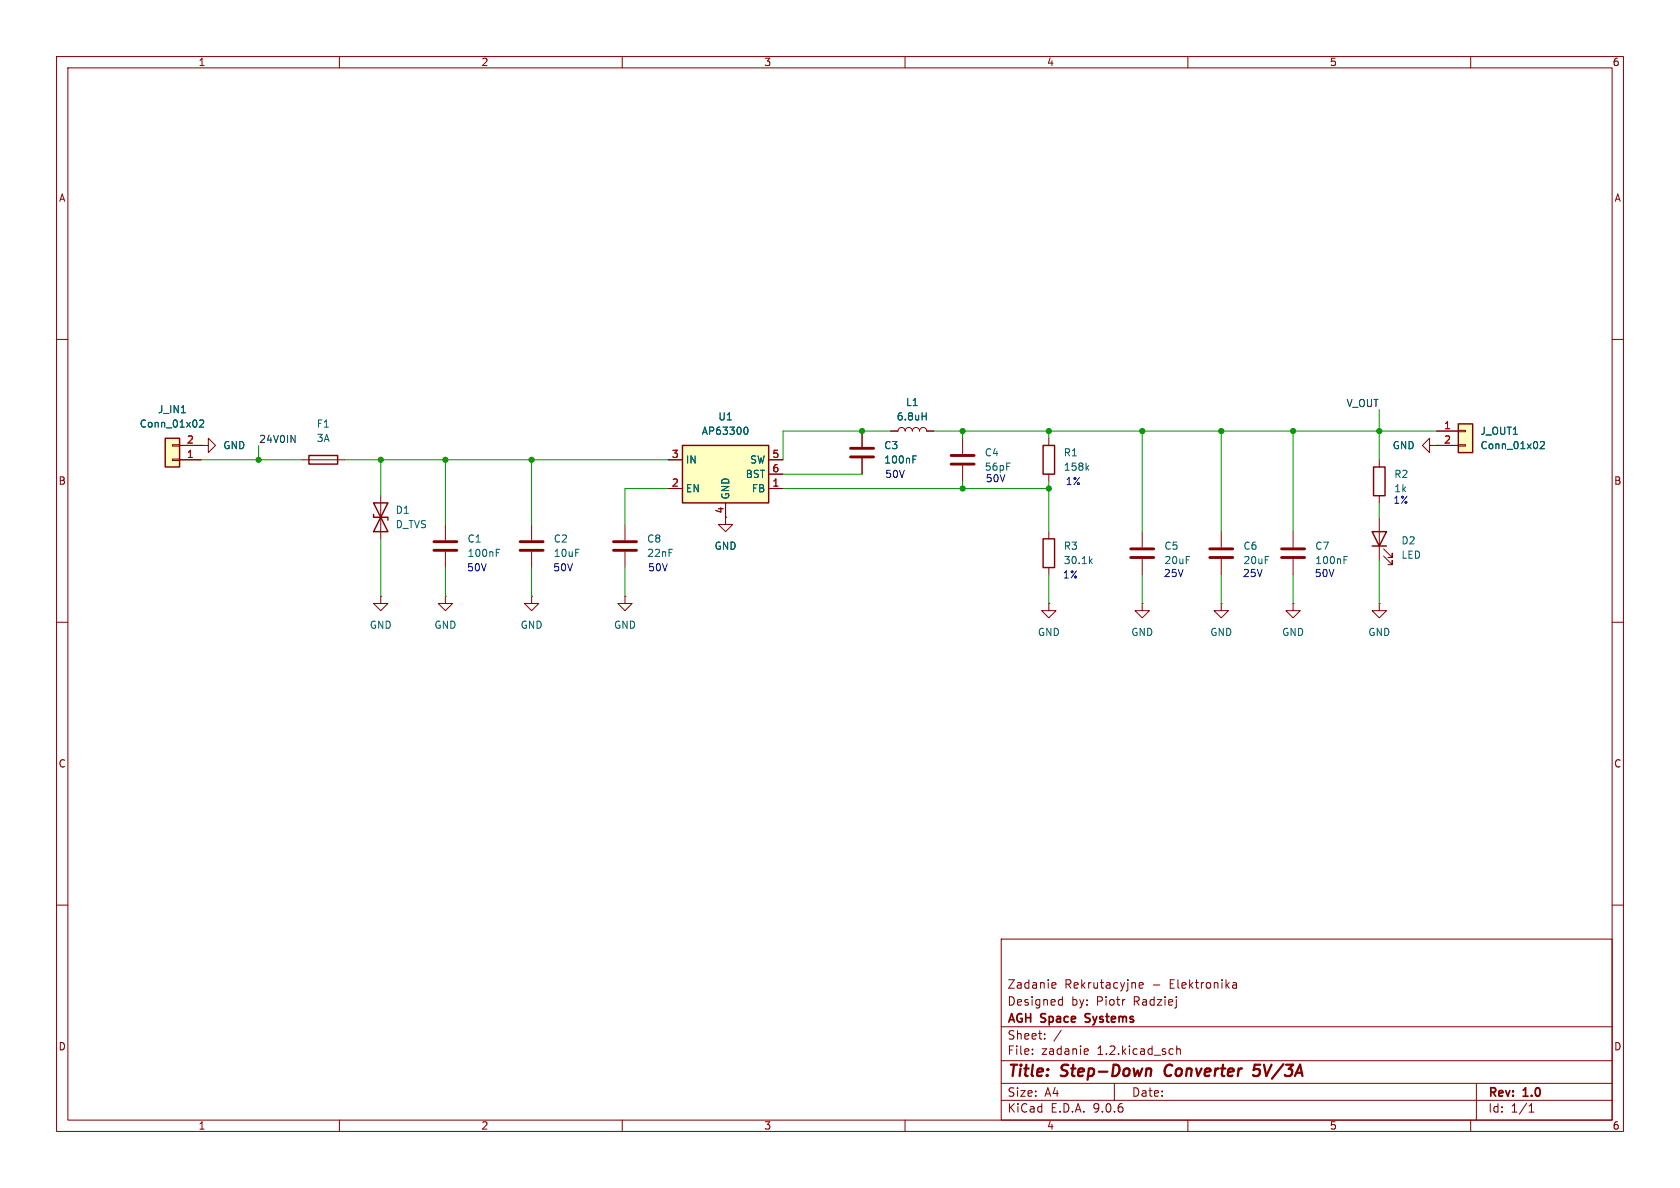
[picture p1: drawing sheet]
(kicad_sch
 (version 20250114)
 (generator "eeschema")
 (generator_version "9.0")
 (paper "A4")
 (title_block
  (title "Step-Down Converter 5V/3A")
  (rev "1.0")
  (company "AGH Space Systems")
  (comment 1 "Designed by: Piotr Radziej")
  (comment 2 "Zadanie Rekrutacyjne - Elektronika"))
 (lib_symbols
  (symbol "Connector_Generic:Conn_01x02"
   (pin_names
    (offset 1.016) (hide yes)) (exclude_from_sim no) (in_bom yes) (on_board yes)
   (property "Reference" "J" (at 0 2.54 0) (effects (font (size 1.27 1.27))))
   (property "Value" "Conn_01x02" (at 0 -5.08 0) (effects (font (size 1.27 1.27))))
   (property "Footprint" "" (at 0 0 0) (effects (font (size 1.27 1.27)) (hide yes)))
   (property "Datasheet" "~" (at 0 0 0) (effects (font (size 1.27 1.27)) (hide yes)))
   (property "Description" "Generic connector, single row, 01x02, script generated (kicad-library-utils/schlib/autogen/connector/)" (at 0 0 0) (effects (font (size 1.27 1.27)) (hide yes)))
   (symbol "Conn_01x02_1_1"
    (rectangle (start -1.27 1.27) (end 1.27 -3.81) (stroke (width 0.254) (type default)) (fill (type background)))
    (rectangle (start -1.27 0.127) (end 0 -0.127) (stroke (width 0.1524) (type default)) (fill (type none)))
    (rectangle (start -1.27 -2.413) (end 0 -2.667) (stroke (width 0.1524) (type default)) (fill (type none)))
    (pin passive line (at -5.08 0 0) (length 3.81) (name "Pin_1" (effects (font (size 1.27 1.27)))) (number "1" (effects (font (size 1.27 1.27)))))
    (pin passive line (at -5.08 -2.54 0) (length 3.81) (name "Pin_2" (effects (font (size 1.27 1.27)))) (number "2" (effects (font (size 1.27 1.27))))))
   (embedded_fonts no))
  (symbol "Device:C"
   (pin_numbers (hide yes))
   (pin_names
    (offset 0.254)) (exclude_from_sim no) (in_bom yes) (on_board yes)
   (property "Reference" "C" (at 0.635 2.54 0) (effects (font (size 1.27 1.27)) (justify left)))
   (property "Value" "C" (at 0.635 -2.54 0) (effects (font (size 1.27 1.27)) (justify left)))
   (property "Footprint" "" (at 0.9652 -3.81 0) (effects (font (size 1.27 1.27)) (hide yes)))
   (property "Datasheet" "~" (at 0 0 0) (effects (font (size 1.27 1.27)) (hide yes)))
   (property "Description" "Unpolarized capacitor" (at 0 0 0) (effects (font (size 1.27 1.27)) (hide yes)))
   (symbol "C_0_1"
    (polyline (pts (xy -2.032 0.762) (xy 2.032 0.762)) (stroke (width 0.508) (type default)) (fill (type none)))
    (polyline (pts (xy -2.032 -0.762) (xy 2.032 -0.762)) (stroke (width 0.508) (type default)) (fill (type none))))
   (symbol "C_1_1"
    (pin passive line (at 0 3.81 270) (length 2.794) (name "~" (effects (font (size 1.27 1.27)))) (number "1" (effects (font (size 1.27 1.27)))))
    (pin passive line (at 0 -3.81 90) (length 2.794) (name "~" (effects (font (size 1.27 1.27)))) (number "2" (effects (font (size 1.27 1.27))))))
   (embedded_fonts no))
  (symbol "Device:D_TVS"
   (pin_numbers (hide yes))
   (pin_names
    (offset 1.016) (hide yes)) (exclude_from_sim no) (in_bom yes) (on_board yes)
   (property "Reference" "D" (at 0 2.54 0) (effects (font (size 1.27 1.27))))
   (property "Value" "D_TVS" (at 0 -2.54 0) (effects (font (size 1.27 1.27))))
   (property "Footprint" "" (at 0 0 0) (effects (font (size 1.27 1.27)) (hide yes)))
   (property "Datasheet" "~" (at 0 0 0) (effects (font (size 1.27 1.27)) (hide yes)))
   (property "Description" "Bidirectional transient-voltage-suppression diode" (at 0 0 0) (effects (font (size 1.27 1.27)) (hide yes)))
   (symbol "D_TVS_0_1"
    (polyline (pts (xy -2.54 1.27) (xy -2.54 -1.27) (xy 2.54 1.27) (xy 2.54 -1.27) (xy -2.54 1.27)) (stroke (width 0.254) (type default)) (fill (type none)))
    (polyline (pts (xy 0.508 1.27) (xy 0 1.27) (xy 0 -1.27) (xy -0.508 -1.27)) (stroke (width 0.254) (type default)) (fill (type none)))
    (polyline (pts (xy 1.27 0) (xy -1.27 0)) (stroke (width 0) (type default)) (fill (type none))))
   (symbol "D_TVS_1_1"
    (pin passive line (at -3.81 0 0) (length 2.54) (name "A1" (effects (font (size 1.27 1.27)))) (number "1" (effects (font (size 1.27 1.27)))))
    (pin passive line (at 3.81 0 180) (length 2.54) (name "A2" (effects (font (size 1.27 1.27)))) (number "2" (effects (font (size 1.27 1.27))))))
   (embedded_fonts no))
  (symbol "Device:Fuse"
   (pin_numbers (hide yes))
   (pin_names
    (offset 0)) (exclude_from_sim no) (in_bom yes) (on_board yes)
   (property "Reference" "F" (at 2.032 0 90) (effects (font (size 1.27 1.27))))
   (property "Value" "Fuse" (at -1.905 0 90) (effects (font (size 1.27 1.27))))
   (property "Footprint" "" (at -1.778 0 90) (effects (font (size 1.27 1.27)) (hide yes)))
   (property "Datasheet" "~" (at 0 0 0) (effects (font (size 1.27 1.27)) (hide yes)))
   (property "Description" "Fuse" (at 0 0 0) (effects (font (size 1.27 1.27)) (hide yes)))
   (symbol "Fuse_0_1"
    (rectangle (start -0.762 -2.54) (end 0.762 2.54) (stroke (width 0.254) (type default)) (fill (type none)))
    (polyline (pts (xy 0 2.54) (xy 0 -2.54)) (stroke (width 0) (type default)) (fill (type none))))
   (symbol "Fuse_1_1"
    (pin passive line (at 0 3.81 270) (length 1.27) (name "~" (effects (font (size 1.27 1.27)))) (number "1" (effects (font (size 1.27 1.27)))))
    (pin passive line (at 0 -3.81 90) (length 1.27) (name "~" (effects (font (size 1.27 1.27)))) (number "2" (effects (font (size 1.27 1.27))))))
   (embedded_fonts no))
  (symbol "Device:L"
   (pin_numbers (hide yes))
   (pin_names
    (offset 1.016) (hide yes)) (exclude_from_sim no) (in_bom yes) (on_board yes)
   (property "Reference" "L" (at -1.27 0 90) (effects (font (size 1.27 1.27))))
   (property "Value" "L" (at 1.905 0 90) (effects (font (size 1.27 1.27))))
   (property "Footprint" "" (at 0 0 0) (effects (font (size 1.27 1.27)) (hide yes)))
   (property "Datasheet" "~" (at 0 0 0) (effects (font (size 1.27 1.27)) (hide yes)))
   (property "Description" "Inductor" (at 0 0 0) (effects (font (size 1.27 1.27)) (hide yes)))
   (symbol "L_0_1"
    (arc (start 0 2.54) (mid 0.6323 1.905) (end 0 1.27) (stroke (width 0) (type default)) (fill (type none)))
    (arc (start 0 1.27) (mid 0.6323 0.635) (end 0 0) (stroke (width 0) (type default)) (fill (type none)))
    (arc (start 0 0) (mid 0.6323 -0.635) (end 0 -1.27) (stroke (width 0) (type default)) (fill (type none)))
    (arc (start 0 -1.27) (mid 0.6323 -1.905) (end 0 -2.54) (stroke (width 0) (type default)) (fill (type none))))
   (symbol "L_1_1"
    (pin passive line (at 0 3.81 270) (length 1.27) (name "1" (effects (font (size 1.27 1.27)))) (number "1" (effects (font (size 1.27 1.27)))))
    (pin passive line (at 0 -3.81 90) (length 1.27) (name "2" (effects (font (size 1.27 1.27)))) (number "2" (effects (font (size 1.27 1.27))))))
   (embedded_fonts no))
  (symbol "Device:LED"
   (pin_numbers (hide yes))
   (pin_names
    (offset 1.016) (hide yes)) (exclude_from_sim no) (in_bom yes) (on_board yes)
   (property "Reference" "D" (at 0 2.54 0) (effects (font (size 1.27 1.27))))
   (property "Value" "LED" (at 0 -2.54 0) (effects (font (size 1.27 1.27))))
   (property "Footprint" "" (at 0 0 0) (effects (font (size 1.27 1.27)) (hide yes)))
   (property "Datasheet" "~" (at 0 0 0) (effects (font (size 1.27 1.27)) (hide yes)))
   (property "Description" "Light emitting diode" (at 0 0 0) (effects (font (size 1.27 1.27)) (hide yes)))
   (property "Sim.Pins" "1=K 2=A" (at 0 0 0) (effects (font (size 1.27 1.27)) (hide yes)))
   (symbol "LED_0_1"
    (polyline (pts (xy -3.048 -0.762) (xy -4.572 -2.286) (xy -3.81 -2.286) (xy -4.572 -2.286) (xy -4.572 -1.524)) (stroke (width 0) (type default)) (fill (type none)))
    (polyline (pts (xy -1.778 -0.762) (xy -3.302 -2.286) (xy -2.54 -2.286) (xy -3.302 -2.286) (xy -3.302 -1.524)) (stroke (width 0) (type default)) (fill (type none)))
    (polyline (pts (xy -1.27 0) (xy 1.27 0)) (stroke (width 0) (type default)) (fill (type none)))
    (polyline (pts (xy -1.27 -1.27) (xy -1.27 1.27)) (stroke (width 0.254) (type default)) (fill (type none)))
    (polyline (pts (xy 1.27 -1.27) (xy 1.27 1.27) (xy -1.27 0) (xy 1.27 -1.27)) (stroke (width 0.254) (type default)) (fill (type none))))
   (symbol "LED_1_1"
    (pin passive line (at -3.81 0 0) (length 2.54) (name "K" (effects (font (size 1.27 1.27)))) (number "1" (effects (font (size 1.27 1.27)))))
    (pin passive line (at 3.81 0 180) (length 2.54) (name "A" (effects (font (size 1.27 1.27)))) (number "2" (effects (font (size 1.27 1.27))))))
   (embedded_fonts no))
  (symbol "Device:R"
   (pin_numbers (hide yes))
   (pin_names
    (offset 0)) (exclude_from_sim no) (in_bom yes) (on_board yes)
   (property "Reference" "R" (at 2.032 0 90) (effects (font (size 1.27 1.27))))
   (property "Value" "R" (at 0 0 90) (effects (font (size 1.27 1.27))))
   (property "Footprint" "" (at -1.778 0 90) (effects (font (size 1.27 1.27)) (hide yes)))
   (property "Datasheet" "~" (at 0 0 0) (effects (font (size 1.27 1.27)) (hide yes)))
   (property "Description" "Resistor" (at 0 0 0) (effects (font (size 1.27 1.27)) (hide yes)))
   (symbol "R_0_1"
    (rectangle (start -1.016 -2.54) (end 1.016 2.54) (stroke (width 0.254) (type default)) (fill (type none))))
   (symbol "R_1_1"
    (pin passive line (at 0 3.81 270) (length 1.27) (name "~" (effects (font (size 1.27 1.27)))) (number "1" (effects (font (size 1.27 1.27)))))
    (pin passive line (at 0 -3.81 90) (length 1.27) (name "~" (effects (font (size 1.27 1.27)))) (number "2" (effects (font (size 1.27 1.27))))))
   (embedded_fonts no))
  (symbol "Regulator_Switching:AP63200WU" (exclude_from_sim no) (in_bom yes) (on_board yes)
   (property "Reference" "U" (at -7.62 6.35 0) (effects (font (size 1.27 1.27))))
   (property "Value" "AP63200WU" (at 2.54 6.35 0) (effects (font (size 1.27 1.27))))
   (property "Footprint" "Package_TO_SOT_SMD:TSOT-23-6" (at 0 -22.86 0) (effects (font (size 1.27 1.27)) (hide yes)))
   (property "Datasheet" "https://www.diodes.com/assets/Datasheets/AP63200-AP63201-AP63203-AP63205.pdf" (at 0 0 0) (effects (font (size 1.27 1.27)) (hide yes)))
   (property "Description" "2A, 500kHz Buck DC/DC Converter, adjustable output voltage, TSOT-23-6" (at 0 0 0) (effects (font (size 1.27 1.27)) (hide yes)))
   (symbol "AP63200WU_0_1"
    (rectangle (start -7.62 5.08) (end 7.62 -5.08) (stroke (width 0.254) (type default)) (fill (type background))))
   (symbol "AP63200WU_1_1"
    (pin power_in line (at -10.16 2.54 0) (length 2.54) (name "IN" (effects (font (size 1.27 1.27)))) (number "3" (effects (font (size 1.27 1.27)))))
    (pin input line (at -10.16 -2.54 0) (length 2.54) (name "EN" (effects (font (size 1.27 1.27)))) (number "2" (effects (font (size 1.27 1.27)))))
    (pin power_in line (at 0 -7.62 90) (length 2.54) (name "GND" (effects (font (size 1.27 1.27)))) (number "4" (effects (font (size 1.27 1.27)))))
    (pin output line (at 10.16 2.54 180) (length 2.54) (name "SW" (effects (font (size 1.27 1.27)))) (number "5" (effects (font (size 1.27 1.27)))))
    (pin passive line (at 10.16 0 180) (length 2.54) (name "BST" (effects (font (size 1.27 1.27)))) (number "6" (effects (font (size 1.27 1.27)))))
    (pin input line (at 10.16 -2.54 180) (length 2.54) (name "FB" (effects (font (size 1.27 1.27)))) (number "1" (effects (font (size 1.27 1.27))))))
   (embedded_fonts no))
  (symbol "power:GND"
   (power)
   (pin_numbers (hide yes))
   (pin_names
    (offset 0) (hide yes)) (exclude_from_sim no) (in_bom yes) (on_board yes)
   (property "Reference" "#PWR" (at 0 -6.35 0) (effects (font (size 1.27 1.27)) (hide yes)))
   (property "Value" "GND" (at 0 -3.81 0) (effects (font (size 1.27 1.27))))
   (property "Footprint" "" (at 0 0 0) (effects (font (size 1.27 1.27)) (hide yes)))
   (property "Datasheet" "" (at 0 0 0) (effects (font (size 1.27 1.27)) (hide yes)))
   (property "Description" "Power symbol creates a global label with name \"GND\" , ground" (at 0 0 0) (effects (font (size 1.27 1.27)) (hide yes)))
   (symbol "GND_0_1"
    (polyline (pts (xy 0 0) (xy 0 -1.27) (xy 1.27 -1.27) (xy 0 -2.54) (xy -1.27 -1.27) (xy 0 -1.27)) (stroke (width 0) (type default)) (fill (type none))))
   (symbol "GND_1_1"
    (pin power_in line (at 0 0 270) (length 0) (name "~" (effects (font (size 1.27 1.27)))) (number "1" (effects (font (size 1.27 1.27))))))
   (embedded_fonts no)))
 (text "50V"
  (exclude_from_sim no)
  (at 116.332 100.584 0)
  (effects (font (size 1.27 1.27))))
 (text "50V"
  (exclude_from_sim no)
  (at 176.022 84.836 0)
  (effects (font (size 1.27 1.27))))
 (text "1%"
  (exclude_from_sim no)
  (at 189.738 85.344 0)
  (effects (font (size 1.27 1.27))))
 (text "1%"
  (exclude_from_sim no)
  (at 247.65 88.646 0)
  (effects (font (size 1.27 1.27))))
 (text "50V"
  (exclude_from_sim no)
  (at 234.188 101.6 0)
  (effects (font (size 1.27 1.27))))
 (text "50V"
  (exclude_from_sim no)
  (at 84.328 100.584 0)
  (effects (font (size 1.27 1.27))))
 (text "25V"
  (exclude_from_sim no)
  (at 221.488 101.6 0)
  (effects (font (size 1.27 1.27))))
 (text "25V"
  (exclude_from_sim no)
  (at 207.518 101.6 0)
  (effects (font (size 1.27 1.27))))
 (text "1%"
  (exclude_from_sim no)
  (at 189.23 101.854 0)
  (effects (font (size 1.27 1.27))))
 (text "50V"
  (exclude_from_sim no)
  (at 99.568 100.584 0)
  (effects (font (size 1.27 1.27))))
 (text "50V"
  (exclude_from_sim no)
  (at 158.242 84.074 0)
  (effects (font (size 1.27 1.27))))
 (junction
  (at 170.18 76.2)
  (diameter 0)
  (color 0 0 0 0))
 (junction
  (at 215.9 76.2)
  (diameter 0)
  (color 0 0 0 0))
 (junction
  (at 93.98 81.28)
  (diameter 0)
  (color 0 0 0 0))
 (junction
  (at 243.84 76.2)
  (diameter 0)
  (color 0 0 0 0))
 (junction
  (at 170.18 86.36)
  (diameter 0)
  (color 0 0 0 0))
 (junction
  (at 228.6 76.2)
  (diameter 0)
  (color 0 0 0 0))
 (junction
  (at 185.42 76.2)
  (diameter 0)
  (color 0 0 0 0))
 (junction
  (at 185.42 86.36)
  (diameter 0)
  (color 0 0 0 0))
 (junction
  (at 152.4 76.2)
  (diameter 0)
  (color 0 0 0 0))
 (junction
  (at 78.74 81.28)
  (diameter 0)
  (color 0 0 0 0))
 (junction
  (at 67.31 81.28)
  (diameter 0)
  (color 0 0 0 0))
 (junction
  (at 201.93 76.2)
  (diameter 0)
  (color 0 0 0 0))
 (junction
  (at 45.72 81.28)
  (diameter 0)
  (color 0 0 0 0))
 (wire
  (pts (xy 35.56 81.28) (xy 45.72 81.28))
  (stroke (width 0) (type default)))
 (wire
  (pts (xy 170.18 86.36) (xy 170.18 85.09))
  (stroke (width 0) (type default)))
 (wire
  (pts (xy 185.42 85.09) (xy 185.42 86.36))
  (stroke (width 0) (type default)))
 (wire
  (pts (xy 138.43 76.2) (xy 152.4 76.2))
  (stroke (width 0) (type default)))
 (wire
  (pts (xy 215.9 106.68) (xy 215.9 101.6))
  (stroke (width 0) (type default)))
 (wire
  (pts (xy 45.72 78.74) (xy 45.72 81.28))
  (stroke (width 0) (type default)))
 (wire
  (pts (xy 215.9 76.2) (xy 228.6 76.2))
  (stroke (width 0) (type default)))
 (wire
  (pts (xy 243.84 76.2) (xy 228.6 76.2))
  (stroke (width 0) (type default)))
 (wire
  (pts (xy 170.18 77.47) (xy 170.18 76.2))
  (stroke (width 0) (type default)))
 (wire
  (pts (xy 78.74 100.33) (xy 78.74 105.41))
  (stroke (width 0) (type default)))
 (wire
  (pts (xy 185.42 86.36) (xy 185.42 93.98))
  (stroke (width 0) (type default)))
 (wire
  (pts (xy 60.96 81.28) (xy 67.31 81.28))
  (stroke (width 0) (type default)))
 (wire
  (pts (xy 78.74 81.28) (xy 93.98 81.28))
  (stroke (width 0) (type default)))
 (wire
  (pts (xy 93.98 92.71) (xy 93.98 81.28))
  (stroke (width 0) (type default)))
 (wire
  (pts (xy 110.49 100.33) (xy 110.49 105.41))
  (stroke (width 0) (type default)))
 (wire
  (pts (xy 201.93 93.98) (xy 201.93 76.2))
  (stroke (width 0) (type default)))
 (wire
  (pts (xy 138.43 86.36) (xy 170.18 86.36))
  (stroke (width 0) (type default)))
 (wire
  (pts (xy 165.1 76.2) (xy 170.18 76.2))
  (stroke (width 0) (type default)))
 (wire
  (pts (xy 67.31 87.63) (xy 67.31 81.28))
  (stroke (width 0) (type default)))
 (wire
  (pts (xy 201.93 76.2) (xy 185.42 76.2))
  (stroke (width 0) (type default)))
 (wire
  (pts (xy 201.93 106.68) (xy 201.93 101.6))
  (stroke (width 0) (type default)))
 (wire
  (pts (xy 67.31 95.25) (xy 67.31 105.41))
  (stroke (width 0) (type default)))
 (wire
  (pts (xy 243.84 72.39) (xy 243.84 76.2))
  (stroke (width 0) (type default)))
 (wire
  (pts (xy 243.84 81.28) (xy 243.84 76.2))
  (stroke (width 0) (type default)))
 (wire
  (pts (xy 93.98 81.28) (xy 118.11 81.28))
  (stroke (width 0) (type default)))
 (wire
  (pts (xy 185.42 76.2) (xy 170.18 76.2))
  (stroke (width 0) (type default)))
 (wire
  (pts (xy 215.9 93.98) (xy 215.9 76.2))
  (stroke (width 0) (type default)))
 (wire
  (pts (xy 157.48 76.2) (xy 152.4 76.2))
  (stroke (width 0) (type default)))
 (wire
  (pts (xy 201.93 76.2) (xy 215.9 76.2))
  (stroke (width 0) (type default)))
 (wire
  (pts (xy 110.49 92.71) (xy 110.49 86.36))
  (stroke (width 0) (type default)))
 (wire
  (pts (xy 228.6 93.98) (xy 228.6 76.2))
  (stroke (width 0) (type default)))
 (wire
  (pts (xy 243.84 88.9) (xy 243.84 91.44))
  (stroke (width 0) (type default)))
 (wire
  (pts (xy 243.84 99.06) (xy 243.84 106.68))
  (stroke (width 0) (type default)))
 (wire
  (pts (xy 185.42 106.68) (xy 185.42 101.6))
  (stroke (width 0) (type default)))
 (wire
  (pts (xy 93.98 100.33) (xy 93.98 105.41))
  (stroke (width 0) (type default)))
 (wire
  (pts (xy 243.84 76.2) (xy 254 76.2))
  (stroke (width 0) (type default)))
 (wire
  (pts (xy 67.31 81.28) (xy 78.74 81.28))
  (stroke (width 0) (type default)))
 (wire
  (pts (xy 138.43 76.2) (xy 138.43 81.28))
  (stroke (width 0) (type default)))
 (wire
  (pts (xy 110.49 86.36) (xy 118.11 86.36))
  (stroke (width 0) (type default)))
 (wire
  (pts (xy 185.42 77.47) (xy 185.42 76.2))
  (stroke (width 0) (type default)))
 (wire
  (pts (xy 78.74 92.71) (xy 78.74 81.28))
  (stroke (width 0) (type default)))
 (wire
  (pts (xy 228.6 106.68) (xy 228.6 101.6))
  (stroke (width 0) (type default)))
 (wire
  (pts (xy 185.42 86.36) (xy 170.18 86.36))
  (stroke (width 0) (type default)))
 (wire
  (pts (xy 45.72 81.28) (xy 53.34 81.28))
  (stroke (width 0) (type default)))
 (wire
  (pts (xy 138.43 83.82) (xy 152.4 83.82))
  (stroke (width 0) (type default)))
 (label "V_OUT"
  (at 243.84 72.39 180)
  (effects (font (size 1.27 1.27)) (justify right bottom)))
 (label "24V0IN"
  (at 45.72 78.74 0)
  (effects (font (size 1.27 1.27)) (justify left bottom)))
 (symbol
  (lib_id "power:GND")
  (at 254 78.74 270)
  (unit 1)
  (exclude_from_sim no)
  (in_bom yes)
  (on_board yes)
  (dnp no)
  (fields_autoplaced yes)
  (property "Reference" "#PWR012" (at 247.65 78.74 0) (effects (font (size 1.27 1.27)) (hide yes)))
  (property "Value" "GND" (at 250.19 78.7399 90) (effects (font (size 1.27 1.27)) (justify right)))
  (property "Footprint" "" (at 254 78.74 0) (effects (font (size 1.27 1.27)) (hide yes)))
  (property "Datasheet" "" (at 254 78.74 0) (effects (font (size 1.27 1.27)) (hide yes)))
  (property "Description" "Power symbol creates a global label with name \"GND\" , ground" (at 254 78.74 0) (effects (font (size 1.27 1.27)) (hide yes)))
  (pin "1"))
 (symbol
  (lib_id "power:GND")
  (at 128.27 91.44 0)
  (unit 1)
  (exclude_from_sim no)
  (in_bom yes)
  (on_board yes)
  (dnp no)
  (fields_autoplaced yes)
  (property "Reference" "#PWR01" (at 128.27 97.79 0) (effects (font (size 1.27 1.27)) (hide yes)))
  (property "Value" "GND" (at 128.27 96.52 0) (effects (font (size 1.27 1.27))))
  (property "Footprint" "" (at 128.27 91.44 0) (effects (font (size 1.27 1.27)) (hide yes)))
  (property "Datasheet" "" (at 128.27 91.44 0) (effects (font (size 1.27 1.27)) (hide yes)))
  (property "Description" "Power symbol creates a global label with name \"GND\" , ground" (at 128.27 91.44 0) (effects (font (size 1.27 1.27)) (hide yes)))
  (pin "1"))
 (symbol
  (lib_id "power:GND")
  (at 243.84 106.68 0)
  (unit 1)
  (exclude_from_sim no)
  (in_bom yes)
  (on_board yes)
  (dnp no)
  (fields_autoplaced yes)
  (property "Reference" "#PWR010" (at 243.84 113.03 0) (effects (font (size 1.27 1.27)) (hide yes)))
  (property "Value" "GND" (at 243.84 111.76 0) (effects (font (size 1.27 1.27))))
  (property "Footprint" "" (at 243.84 106.68 0) (effects (font (size 1.27 1.27)) (hide yes)))
  (property "Datasheet" "" (at 243.84 106.68 0) (effects (font (size 1.27 1.27)) (hide yes)))
  (property "Description" "Power symbol creates a global label with name \"GND\" , ground" (at 243.84 106.68 0) (effects (font (size 1.27 1.27)) (hide yes)))
  (pin "1"))
 (symbol
  (lib_id "power:GND")
  (at 228.6 106.68 0)
  (unit 1)
  (exclude_from_sim no)
  (in_bom yes)
  (on_board yes)
  (dnp no)
  (fields_autoplaced yes)
  (property "Reference" "#PWR09" (at 228.6 113.03 0) (effects (font (size 1.27 1.27)) (hide yes)))
  (property "Value" "GND" (at 228.6 111.76 0) (effects (font (size 1.27 1.27))))
  (property "Footprint" "" (at 228.6 106.68 0) (effects (font (size 1.27 1.27)) (hide yes)))
  (property "Datasheet" "" (at 228.6 106.68 0) (effects (font (size 1.27 1.27)) (hide yes)))
  (property "Description" "Power symbol creates a global label with name \"GND\" , ground" (at 228.6 106.68 0) (effects (font (size 1.27 1.27)) (hide yes)))
  (pin "1"))
 (symbol
  (lib_id "Device:Fuse")
  (at 57.15 81.28 90)
  (unit 1)
  (exclude_from_sim no)
  (in_bom yes)
  (on_board yes)
  (dnp no)
  (fields_autoplaced yes)
  (property "Reference" "F1" (at 57.15 74.93 90) (effects (font (size 1.27 1.27))))
  (property "Value" "3A" (at 57.15 77.47 90) (effects (font (size 1.27 1.27))))
  (property "Footprint" "Fuse:Fuse_1206_3216Metric" (at 57.15 83.058 90) (effects (font (size 1.27 1.27)) (hide yes)))
  (property "Datasheet" "~" (at 57.15 81.28 0) (effects (font (size 1.27 1.27)) (hide yes)))
  (property "Description" "Fuse" (at 57.15 81.28 0) (effects (font (size 1.27 1.27)) (hide yes)))
  (pin "1")
  (pin "2"))
 (symbol
  (lib_id "Connector_Generic:Conn_01x02")
  (at 30.48 81.28 180)
  (unit 1)
  (exclude_from_sim no)
  (in_bom yes)
  (on_board yes)
  (dnp no)
  (fields_autoplaced yes)
  (property "Reference" "J_IN1" (at 30.48 72.39 0) (effects (font (size 1.27 1.27))))
  (property "Value" "Conn_01x02" (at 30.48 74.93 0) (effects (font (size 1.27 1.27))))
  (property "Footprint" "TerminalBlock_Phoenix:TerminalBlock_Phoenix_MKDS-1,5-2_1x02_P5.00mm_Horizontal" (at 30.48 81.28 0) (effects (font (size 1.27 1.27)) (hide yes)))
  (property "Datasheet" "~" (at 30.48 81.28 0) (effects (font (size 1.27 1.27)) (hide yes)))
  (property "Description" "Generic connector, single row, 01x02, script generated (kicad-library-utils/schlib/autogen/connector/)" (at 30.48 81.28 0) (effects (font (size 1.27 1.27)) (hide yes)))
  (pin "2")
  (pin "1"))
 (symbol
  (lib_id "Device:D_TVS")
  (at 67.31 91.44 90)
  (unit 1)
  (exclude_from_sim no)
  (in_bom yes)
  (on_board yes)
  (dnp no)
  (fields_autoplaced yes)
  (property "Reference" "D1" (at 69.85 90.1699 90) (effects (font (size 1.27 1.27)) (justify right)))
  (property "Value" "D_TVS" (at 69.85 92.7099 90) (effects (font (size 1.27 1.27)) (justify right)))
  (property "Footprint" "Diode_SMD:D_SMB" (at 67.31 91.44 0) (effects (font (size 1.27 1.27)) (hide yes)))
  (property "Datasheet" "~" (at 67.31 91.44 0) (effects (font (size 1.27 1.27)) (hide yes)))
  (property "Description" "Bidirectional transient-voltage-suppression diode" (at 67.31 91.44 0) (effects (font (size 1.27 1.27)) (hide yes)))
  (pin "1")
  (pin "2"))
 (symbol
  (lib_id "power:GND")
  (at 215.9 106.68 0)
  (unit 1)
  (exclude_from_sim no)
  (in_bom yes)
  (on_board yes)
  (dnp no)
  (fields_autoplaced yes)
  (property "Reference" "#PWR08" (at 215.9 113.03 0) (effects (font (size 1.27 1.27)) (hide yes)))
  (property "Value" "GND" (at 215.9 111.76 0) (effects (font (size 1.27 1.27))))
  (property "Footprint" "" (at 215.9 106.68 0) (effects (font (size 1.27 1.27)) (hide yes)))
  (property "Datasheet" "" (at 215.9 106.68 0) (effects (font (size 1.27 1.27)) (hide yes)))
  (property "Description" "Power symbol creates a global label with name \"GND\" , ground" (at 215.9 106.68 0) (effects (font (size 1.27 1.27)) (hide yes)))
  (pin "1"))
 (symbol
  (lib_id "Device:LED")
  (at 243.84 95.25 90)
  (unit 1)
  (exclude_from_sim no)
  (in_bom yes)
  (on_board yes)
  (dnp no)
  (fields_autoplaced yes)
  (property "Reference" "D2" (at 247.65 95.5674 90) (effects (font (size 1.27 1.27)) (justify right)))
  (property "Value" "LED" (at 247.65 98.1074 90) (effects (font (size 1.27 1.27)) (justify right)))
  (property "Footprint" "LED_SMD:LED_0805_2012Metric" (at 243.84 95.25 0) (effects (font (size 1.27 1.27)) (hide yes)))
  (property "Datasheet" "~" (at 243.84 95.25 0) (effects (font (size 1.27 1.27)) (hide yes)))
  (property "Description" "Light emitting diode" (at 243.84 95.25 0) (effects (font (size 1.27 1.27)) (hide yes)))
  (property "Sim.Pins" "1=K 2=A" (at 243.84 95.25 0) (effects (font (size 1.27 1.27)) (hide yes)))
  (pin "1")
  (pin "2"))
 (symbol
  (lib_id "Device:C")
  (at 78.74 96.52 0)
  (unit 1)
  (exclude_from_sim no)
  (in_bom yes)
  (on_board yes)
  (dnp no)
  (fields_autoplaced yes)
  (property "Reference" "C1" (at 82.55 95.2499 0) (effects (font (size 1.27 1.27)) (justify left)))
  (property "Value" "100nF" (at 82.55 97.7899 0) (effects (font (size 1.27 1.27)) (justify left)))
  (property "Footprint" "Capacitor_SMD:C_0603_1608Metric" (at 79.7052 100.33 0) (effects (font (size 1.27 1.27)) (hide yes)))
  (property "Datasheet" "~" (at 78.74 96.52 0) (effects (font (size 1.27 1.27)) (hide yes)))
  (property "Description" "Unpolarized capacitor" (at 78.74 96.52 0) (effects (font (size 1.27 1.27)) (hide yes)))
  (pin "1")
  (pin "2"))
 (symbol
  (lib_id "Device:R")
  (at 243.84 85.09 0)
  (unit 1)
  (exclude_from_sim no)
  (in_bom yes)
  (on_board yes)
  (dnp no)
  (fields_autoplaced yes)
  (property "Reference" "R2" (at 246.38 83.8199 0) (effects (font (size 1.27 1.27)) (justify left)))
  (property "Value" "1k" (at 246.38 86.3599 0) (effects (font (size 1.27 1.27)) (justify left)))
  (property "Footprint" "Resistor_SMD:R_0603_1608Metric" (at 242.062 85.09 90) (effects (font (size 1.27 1.27)) (hide yes)))
  (property "Datasheet" "~" (at 243.84 85.09 0) (effects (font (size 1.27 1.27)) (hide yes)))
  (property "Description" "Resistor" (at 243.84 85.09 0) (effects (font (size 1.27 1.27)) (hide yes)))
  (pin "1")
  (pin "2"))
 (symbol
  (lib_id "power:GND")
  (at 35.56 78.74 90)
  (unit 1)
  (exclude_from_sim no)
  (in_bom yes)
  (on_board yes)
  (dnp no)
  (fields_autoplaced yes)
  (property "Reference" "#PWR011" (at 41.91 78.74 0) (effects (font (size 1.27 1.27)) (hide yes)))
  (property "Value" "GND" (at 39.37 78.7399 90) (effects (font (size 1.27 1.27)) (justify right)))
  (property "Footprint" "" (at 35.56 78.74 0) (effects (font (size 1.27 1.27)) (hide yes)))
  (property "Datasheet" "" (at 35.56 78.74 0) (effects (font (size 1.27 1.27)) (hide yes)))
  (property "Description" "Power symbol creates a global label with name \"GND\" , ground" (at 35.56 78.74 0) (effects (font (size 1.27 1.27)) (hide yes)))
  (pin "1"))
 (symbol
  (lib_id "power:GND")
  (at 201.93 106.68 0)
  (unit 1)
  (exclude_from_sim no)
  (in_bom yes)
  (on_board yes)
  (dnp no)
  (fields_autoplaced yes)
  (property "Reference" "#PWR07" (at 201.93 113.03 0) (effects (font (size 1.27 1.27)) (hide yes)))
  (property "Value" "GND" (at 201.93 111.76 0) (effects (font (size 1.27 1.27))))
  (property "Footprint" "" (at 201.93 106.68 0) (effects (font (size 1.27 1.27)) (hide yes)))
  (property "Datasheet" "" (at 201.93 106.68 0) (effects (font (size 1.27 1.27)) (hide yes)))
  (property "Description" "Power symbol creates a global label with name \"GND\" , ground" (at 201.93 106.68 0) (effects (font (size 1.27 1.27)) (hide yes)))
  (pin "1"))
 (symbol
  (lib_id "Device:L")
  (at 161.29 76.2 90)
  (unit 1)
  (exclude_from_sim no)
  (in_bom yes)
  (on_board yes)
  (dnp no)
  (fields_autoplaced yes)
  (property "Reference" "L1" (at 161.29 71.12 90) (effects (font (size 1.27 1.27))))
  (property "Value" "6.8uH" (at 161.29 73.66 90) (effects (font (size 1.27 1.27))))
  (property "Footprint" "Inductor_SMD:L_7.3x7.3_H4.5" (at 161.29 76.2 0) (effects (font (size 1.27 1.27)) (hide yes)))
  (property "Datasheet" "~" (at 161.29 76.2 0) (effects (font (size 1.27 1.27)) (hide yes)))
  (property "Description" "Inductor" (at 161.29 76.2 0) (effects (font (size 1.27 1.27)) (hide yes)))
  (pin "1")
  (pin "2"))
 (symbol
  (lib_id "Regulator_Switching:AP63200WU")
  (at 128.27 83.82 0)
  (unit 1)
  (exclude_from_sim no)
  (in_bom yes)
  (on_board yes)
  (dnp no)
  (fields_autoplaced yes)
  (property "Reference" "U1" (at 128.27 73.66 0) (effects (font (size 1.27 1.27))))
  (property "Value" "AP63300" (at 128.27 76.2 0) (effects (font (size 1.27 1.27))))
  (property "Footprint" "Package_TO_SOT_SMD:TSOT-23-6" (at 128.27 106.68 0) (effects (font (size 1.27 1.27)) (hide yes)))
  (property "Datasheet" "https://www.diodes.com/assets/Datasheets/AP63200-AP63201-AP63203-AP63205.pdf" (at 128.27 83.82 0) (effects (font (size 1.27 1.27)) (hide yes)))
  (property "Description" "2A, 500kHz Buck DC/DC Converter, adjustable output voltage, TSOT-23-6" (at 128.27 83.82 0) (effects (font (size 1.27 1.27)) (hide yes)))
  (pin "4")
  (pin "5")
  (pin "6")
  (pin "1")
  (pin "3")
  (pin "2"))
 (symbol
  (lib_id "Device:C")
  (at 201.93 97.79 0)
  (unit 1)
  (exclude_from_sim no)
  (in_bom yes)
  (on_board yes)
  (dnp no)
  (fields_autoplaced yes)
  (property "Reference" "C5" (at 205.74 96.5199 0) (effects (font (size 1.27 1.27)) (justify left)))
  (property "Value" "20uF" (at 205.74 99.0599 0) (effects (font (size 1.27 1.27)) (justify left)))
  (property "Footprint" "Capacitor_SMD:C_1206_3216Metric" (at 202.8952 101.6 0) (effects (font (size 1.27 1.27)) (hide yes)))
  (property "Datasheet" "~" (at 201.93 97.79 0) (effects (font (size 1.27 1.27)) (hide yes)))
  (property "Description" "Unpolarized capacitor" (at 201.93 97.79 0) (effects (font (size 1.27 1.27)) (hide yes)))
  (pin "1")
  (pin "2"))
 (symbol
  (lib_id "Device:C")
  (at 228.6 97.79 0)
  (unit 1)
  (exclude_from_sim no)
  (in_bom yes)
  (on_board yes)
  (dnp no)
  (fields_autoplaced yes)
  (property "Reference" "C7" (at 232.41 96.5199 0) (effects (font (size 1.27 1.27)) (justify left)))
  (property "Value" "100nF" (at 232.41 99.0599 0) (effects (font (size 1.27 1.27)) (justify left)))
  (property "Footprint" "Capacitor_SMD:C_0603_1608Metric" (at 229.5652 101.6 0) (effects (font (size 1.27 1.27)) (hide yes)))
  (property "Datasheet" "~" (at 228.6 97.79 0) (effects (font (size 1.27 1.27)) (hide yes)))
  (property "Description" "Unpolarized capacitor" (at 228.6 97.79 0) (effects (font (size 1.27 1.27)) (hide yes)))
  (pin "1")
  (pin "2"))
 (symbol
  (lib_id "Device:C")
  (at 170.18 81.28 0)
  (unit 1)
  (exclude_from_sim no)
  (in_bom yes)
  (on_board yes)
  (dnp no)
  (fields_autoplaced yes)
  (property "Reference" "C4" (at 173.99 80.0099 0) (effects (font (size 1.27 1.27)) (justify left)))
  (property "Value" "56pF" (at 173.99 82.5499 0) (effects (font (size 1.27 1.27)) (justify left)))
  (property "Footprint" "Capacitor_SMD:C_0603_1608Metric" (at 171.1452 85.09 0) (effects (font (size 1.27 1.27)) (hide yes)))
  (property "Datasheet" "~" (at 170.18 81.28 0) (effects (font (size 1.27 1.27)) (hide yes)))
  (property "Description" "Unpolarized capacitor" (at 170.18 81.28 0) (effects (font (size 1.27 1.27)) (hide yes)))
  (pin "1")
  (pin "2"))
 (symbol
  (lib_id "power:GND")
  (at 110.49 105.41 0)
  (unit 1)
  (exclude_from_sim no)
  (in_bom yes)
  (on_board yes)
  (dnp no)
  (fields_autoplaced yes)
  (property "Reference" "#PWR02" (at 110.49 111.76 0) (effects (font (size 1.27 1.27)) (hide yes)))
  (property "Value" "GND" (at 110.49 110.49 0) (effects (font (size 1.27 1.27))))
  (property "Footprint" "" (at 110.49 105.41 0) (effects (font (size 1.27 1.27)) (hide yes)))
  (property "Datasheet" "" (at 110.49 105.41 0) (effects (font (size 1.27 1.27)) (hide yes)))
  (property "Description" "Power symbol creates a global label with name \"GND\" , ground" (at 110.49 105.41 0) (effects (font (size 1.27 1.27)) (hide yes)))
  (pin "1"))
 (symbol
  (lib_id "Connector_Generic:Conn_01x02")
  (at 259.08 76.2 0)
  (unit 1)
  (exclude_from_sim no)
  (in_bom yes)
  (on_board yes)
  (dnp no)
  (fields_autoplaced yes)
  (property "Reference" "J_OUT1" (at 261.62 76.1999 0) (effects (font (size 1.27 1.27)) (justify left)))
  (property "Value" "Conn_01x02" (at 261.62 78.7399 0) (effects (font (size 1.27 1.27)) (justify left)))
  (property "Footprint" "TerminalBlock_Phoenix:TerminalBlock_Phoenix_MKDS-1,5-2_1x02_P5.00mm_Horizontal" (at 259.08 76.2 0) (effects (font (size 1.27 1.27)) (hide yes)))
  (property "Datasheet" "~" (at 259.08 76.2 0) (effects (font (size 1.27 1.27)) (hide yes)))
  (property "Description" "Generic connector, single row, 01x02, script generated (kicad-library-utils/schlib/autogen/connector/)" (at 259.08 76.2 0) (effects (font (size 1.27 1.27)) (hide yes)))
  (pin "2")
  (pin "1"))
 (symbol
  (lib_id "power:GND")
  (at 67.31 105.41 0)
  (unit 1)
  (exclude_from_sim no)
  (in_bom yes)
  (on_board yes)
  (dnp no)
  (fields_autoplaced yes)
  (property "Reference" "#PWR05" (at 67.31 111.76 0) (effects (font (size 1.27 1.27)) (hide yes)))
  (property "Value" "GND" (at 67.31 110.49 0) (effects (font (size 1.27 1.27))))
  (property "Footprint" "" (at 67.31 105.41 0) (effects (font (size 1.27 1.27)) (hide yes)))
  (property "Datasheet" "" (at 67.31 105.41 0) (effects (font (size 1.27 1.27)) (hide yes)))
  (property "Description" "Power symbol creates a global label with name \"GND\" , ground" (at 67.31 105.41 0) (effects (font (size 1.27 1.27)) (hide yes)))
  (pin "1"))
 (symbol
  (lib_id "power:GND")
  (at 78.74 105.41 0)
  (unit 1)
  (exclude_from_sim no)
  (in_bom yes)
  (on_board yes)
  (dnp no)
  (fields_autoplaced yes)
  (property "Reference" "#PWR04" (at 78.74 111.76 0) (effects (font (size 1.27 1.27)) (hide yes)))
  (property "Value" "GND" (at 78.74 110.49 0) (effects (font (size 1.27 1.27))))
  (property "Footprint" "" (at 78.74 105.41 0) (effects (font (size 1.27 1.27)) (hide yes)))
  (property "Datasheet" "" (at 78.74 105.41 0) (effects (font (size 1.27 1.27)) (hide yes)))
  (property "Description" "Power symbol creates a global label with name \"GND\" , ground" (at 78.74 105.41 0) (effects (font (size 1.27 1.27)) (hide yes)))
  (pin "1"))
 (symbol
  (lib_id "Device:R")
  (at 185.42 97.79 0)
  (unit 1)
  (exclude_from_sim no)
  (in_bom yes)
  (on_board yes)
  (dnp no)
  (fields_autoplaced yes)
  (property "Reference" "R3" (at 187.96 96.5199 0) (effects (font (size 1.27 1.27)) (justify left)))
  (property "Value" "30.1k" (at 187.96 99.0599 0) (effects (font (size 1.27 1.27)) (justify left)))
  (property "Footprint" "Resistor_SMD:R_0603_1608Metric" (at 183.642 97.79 90) (effects (font (size 1.27 1.27)) (hide yes)))
  (property "Datasheet" "~" (at 185.42 97.79 0) (effects (font (size 1.27 1.27)) (hide yes)))
  (property "Description" "Resistor" (at 185.42 97.79 0) (effects (font (size 1.27 1.27)) (hide yes)))
  (pin "1")
  (pin "2"))
 (symbol
  (lib_id "power:GND")
  (at 93.98 105.41 0)
  (unit 1)
  (exclude_from_sim no)
  (in_bom yes)
  (on_board yes)
  (dnp no)
  (fields_autoplaced yes)
  (property "Reference" "#PWR03" (at 93.98 111.76 0) (effects (font (size 1.27 1.27)) (hide yes)))
  (property "Value" "GND" (at 93.98 110.49 0) (effects (font (size 1.27 1.27))))
  (property "Footprint" "" (at 93.98 105.41 0) (effects (font (size 1.27 1.27)) (hide yes)))
  (property "Datasheet" "" (at 93.98 105.41 0) (effects (font (size 1.27 1.27)) (hide yes)))
  (property "Description" "Power symbol creates a global label with name \"GND\" , ground" (at 93.98 105.41 0) (effects (font (size 1.27 1.27)) (hide yes)))
  (pin "1"))
 (symbol
  (lib_id "Device:C")
  (at 215.9 97.79 0)
  (unit 1)
  (exclude_from_sim no)
  (in_bom yes)
  (on_board yes)
  (dnp no)
  (fields_autoplaced yes)
  (property "Reference" "C6" (at 219.71 96.5199 0) (effects (font (size 1.27 1.27)) (justify left)))
  (property "Value" "20uF" (at 219.71 99.0599 0) (effects (font (size 1.27 1.27)) (justify left)))
  (property "Footprint" "Capacitor_SMD:C_1206_3216Metric" (at 216.8652 101.6 0) (effects (font (size 1.27 1.27)) (hide yes)))
  (property "Datasheet" "~" (at 215.9 97.79 0) (effects (font (size 1.27 1.27)) (hide yes)))
  (property "Description" "Unpolarized capacitor" (at 215.9 97.79 0) (effects (font (size 1.27 1.27)) (hide yes)))
  (pin "1")
  (pin "2"))
 (symbol
  (lib_id "Device:C")
  (at 152.4 80.01 0)
  (unit 1)
  (exclude_from_sim no)
  (in_bom yes)
  (on_board yes)
  (dnp no)
  (fields_autoplaced yes)
  (property "Reference" "C3" (at 156.21 78.7399 0) (effects (font (size 1.27 1.27)) (justify left)))
  (property "Value" "100nF" (at 156.21 81.2799 0) (effects (font (size 1.27 1.27)) (justify left)))
  (property "Footprint" "Capacitor_SMD:C_0603_1608Metric" (at 153.3652 83.82 0) (effects (font (size 1.27 1.27)) (hide yes)))
  (property "Datasheet" "~" (at 152.4 80.01 0) (effects (font (size 1.27 1.27)) (hide yes)))
  (property "Description" "Unpolarized capacitor" (at 152.4 80.01 0) (effects (font (size 1.27 1.27)) (hide yes)))
  (pin "1")
  (pin "2"))
 (symbol
  (lib_id "Device:R")
  (at 185.42 81.28 0)
  (unit 1)
  (exclude_from_sim no)
  (in_bom yes)
  (on_board yes)
  (dnp no)
  (fields_autoplaced yes)
  (property "Reference" "R1" (at 187.96 80.0099 0) (effects (font (size 1.27 1.27)) (justify left)))
  (property "Value" "158k" (at 187.96 82.5499 0) (effects (font (size 1.27 1.27)) (justify left)))
  (property "Footprint" "Resistor_SMD:R_0603_1608Metric" (at 183.642 81.28 90) (effects (font (size 1.27 1.27)) (hide yes)))
  (property "Datasheet" "~" (at 185.42 81.28 0) (effects (font (size 1.27 1.27)) (hide yes)))
  (property "Description" "Resistor" (at 185.42 81.28 0) (effects (font (size 1.27 1.27)) (hide yes)))
  (pin "2")
  (pin "1"))
 (symbol
  (lib_id "Device:C")
  (at 110.49 96.52 0)
  (unit 1)
  (exclude_from_sim no)
  (in_bom yes)
  (on_board yes)
  (dnp no)
  (fields_autoplaced yes)
  (property "Reference" "C8" (at 114.3 95.2499 0) (effects (font (size 1.27 1.27)) (justify left)))
  (property "Value" "22nF" (at 114.3 97.7899 0) (effects (font (size 1.27 1.27)) (justify left)))
  (property "Footprint" "Capacitor_SMD:C_0603_1608Metric" (at 111.4552 100.33 0) (effects (font (size 1.27 1.27)) (hide yes)))
  (property "Datasheet" "~" (at 110.49 96.52 0) (effects (font (size 1.27 1.27)) (hide yes)))
  (property "Description" "Unpolarized capacitor" (at 110.49 96.52 0) (effects (font (size 1.27 1.27)) (hide yes)))
  (pin "1")
  (pin "2"))
 (symbol
  (lib_id "power:GND")
  (at 185.42 106.68 0)
  (unit 1)
  (exclude_from_sim no)
  (in_bom yes)
  (on_board yes)
  (dnp no)
  (fields_autoplaced yes)
  (property "Reference" "#PWR06" (at 185.42 113.03 0) (effects (font (size 1.27 1.27)) (hide yes)))
  (property "Value" "GND" (at 185.42 111.76 0) (effects (font (size 1.27 1.27))))
  (property "Footprint" "" (at 185.42 106.68 0) (effects (font (size 1.27 1.27)) (hide yes)))
  (property "Datasheet" "" (at 185.42 106.68 0) (effects (font (size 1.27 1.27)) (hide yes)))
  (property "Description" "Power symbol creates a global label with name \"GND\" , ground" (at 185.42 106.68 0) (effects (font (size 1.27 1.27)) (hide yes)))
  (pin "1"))
 (symbol
  (lib_id "Device:C")
  (at 93.98 96.52 0)
  (unit 1)
  (exclude_from_sim no)
  (in_bom yes)
  (on_board yes)
  (dnp no)
  (fields_autoplaced yes)
  (property "Reference" "C2" (at 97.79 95.2499 0) (effects (font (size 1.27 1.27)) (justify left)))
  (property "Value" "10uF" (at 97.79 97.7899 0) (effects (font (size 1.27 1.27)) (justify left)))
  (property "Footprint" "Capacitor_SMD:C_1210_3225Metric" (at 94.9452 100.33 0) (effects (font (size 1.27 1.27)) (hide yes)))
  (property "Datasheet" "~" (at 93.98 96.52 0) (effects (font (size 1.27 1.27)) (hide yes)))
  (property "Description" "Unpolarized capacitor" (at 93.98 96.52 0) (effects (font (size 1.27 1.27)) (hide yes)))
  (pin "1")
  (pin "2"))
 (sheet_instances
  (path ""
   (page "1")))
 (embedded_fonts no))
